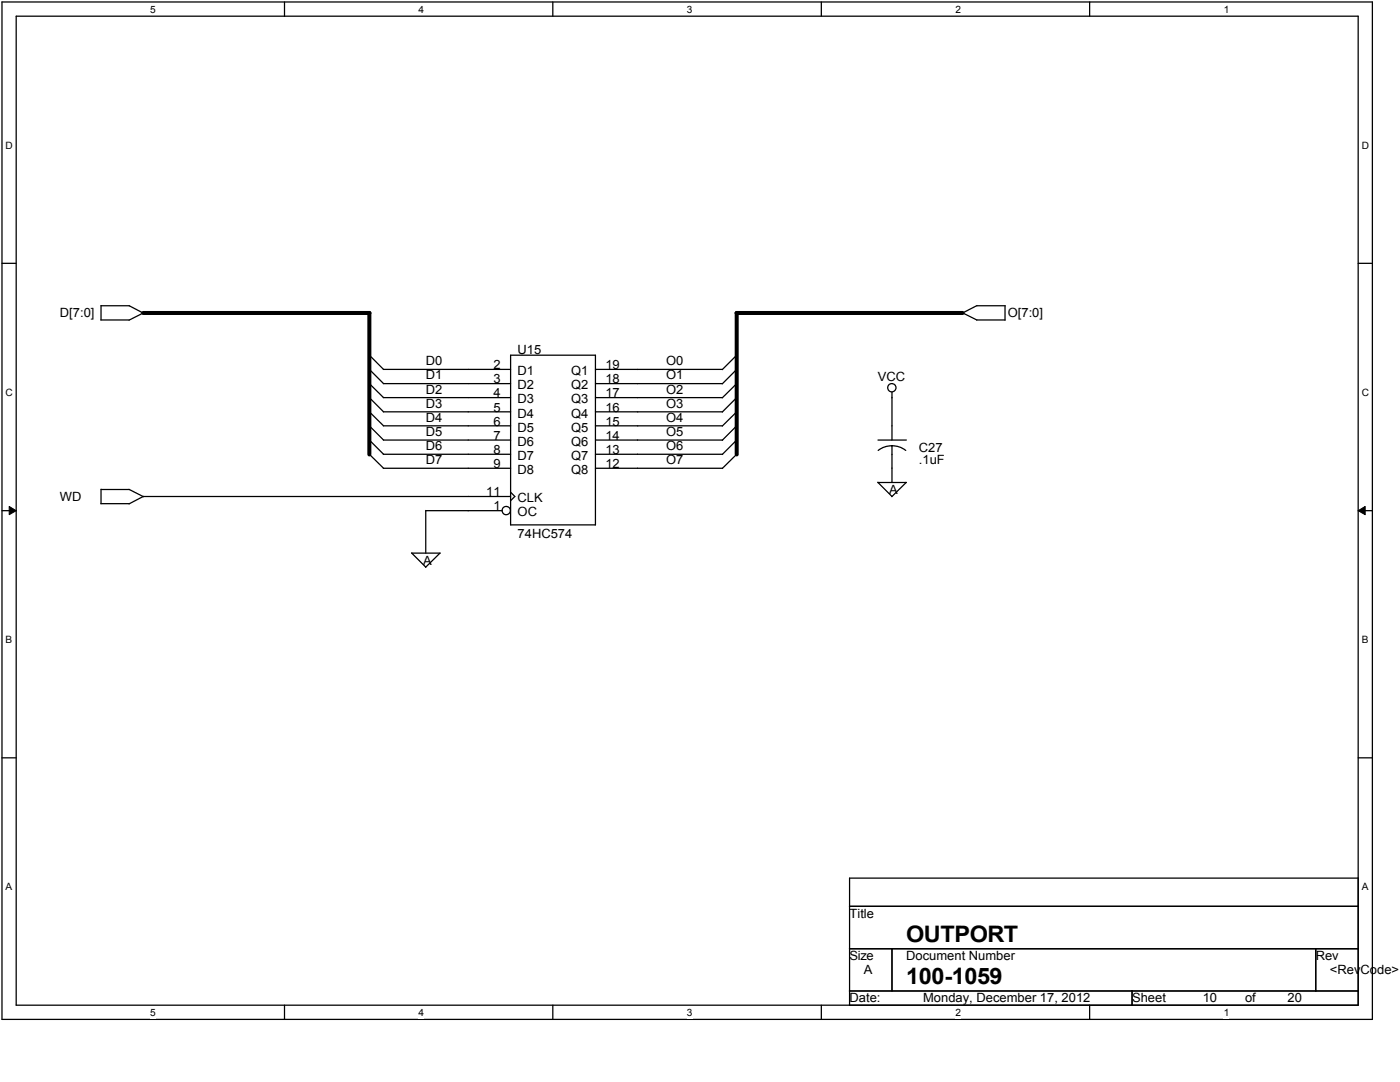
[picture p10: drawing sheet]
<svg xmlns="http://www.w3.org/2000/svg" width="279mm" height="216mm" viewBox="0 0 279 216" stroke-linecap="round" stroke-linejoin="round" font-family="sans-serif">
<path d="M.4 .4h273.5v203h-273.5zM3.2 3.2h267.9v197.4h-267.9z" fill="none" stroke="#000" stroke-width=".25"/>
<g fill="#fff">
<path d="M30 .7h1.1v2.3h-1.1z"/>
<path d="M30 200.9h1.1v2.3h-1.1z"/>
</g>
<path d="M56.8 .4v2.8M56.8 200.6v2.8" fill="none" stroke="#000" stroke-width=".25"/>
<g fill="#fff">
<path d="M83.5 .7h1.1v2.3h-1.1z"/>
<path d="M83.5 200.9h1.1v2.3h-1.1z"/>
</g>
<path d="M110.3 .4v2.8M110.3 200.6v2.8" fill="none" stroke="#000" stroke-width=".25"/>
<g fill="#fff">
<path d="M137.1 .7h1.1v2.3h-1.1z"/>
<path d="M137.1 200.9h1.1v2.3h-1.1z"/>
</g>
<path d="M163.9 .4v2.8M163.9 200.6v2.8" fill="none" stroke="#000" stroke-width=".25"/>
<g fill="#fff">
<path d="M190.7 .7h1.1v2.3h-1.1z"/>
<path d="M190.7 200.9h1.1v2.3h-1.1z"/>
</g>
<path d="M217.5 .4v2.8M217.5 200.6v2.8" fill="none" stroke="#000" stroke-width=".25"/>
<g fill="#fff">
<path d="M244.2 .7h1.1v2.3h-1.1z"/>
<path d="M244.2 200.9h1.1v2.3h-1.1z"/>
<path d="M1.1 27.9h1.5v2.2h-1.5z"/>
<path d="M271.8 27.9h1.4v2.2h-1.4z"/>
<path d="M1.1 77.2h1.5v2.2h-1.5z"/>
<path d="M271.8 77.2h1.4v2.2h-1.4z"/>
</g>
<path d="M.4 52.5h2.8M271.1 52.5h2.8" fill="none" stroke="#000" stroke-width=".25"/>
<g fill="#fff">
<path d="M1.1 126.5h1.3v2.3h-1.3z"/>
<path d="M271.8 126.5h1.3v2.3h-1.3z"/>
</g>
<path d="M.4 101.9h2.8M271.1 101.9h2.8" fill="none" stroke="#000" stroke-width=".25"/>
<path d="M1.8 101.1l1.4 .8-1.4 .8zM271.1 101.9l1.3-.8v1.6z" fill="#000"/>
<path d="M1.8 101.1l1.4 .8-1.4 .8zM271.1 101.9l1.3-.8v1.6z" fill="none" stroke="#000" stroke-width=".2"/>
<g fill="#fff">
<path d="M1.1 175.9h1.3v2.2h-1.3z"/>
<path d="M271.8 175.9h1.3v2.2h-1.3z"/>
</g>
<g fill="none" stroke="#000" stroke-width=".25">
<path d="M20.1 63.8h5.7M20.2 61h5.6M20.2 61v2.8M25.8 61l2.8 1.5M28.6 62.5l-2.8 1.4M73.7 70.8l2.8 2.9M73.7 73.7l2.8 2.8M73.7 76.5l2.8 2.8M73.7 79.3l2.8 2.9M76.5 73.7h25.4M76.5 76.5h25.4M76.5 79.3h25.4"/>
<path d="M101.9 70.9h16.9v33.8h-16.9zM118.8 73.7h25.4M118.8 76.5h25.4M118.8 79.3h25.4M147 70.9l-2.9 2.9M147 73.7l-2.9 2.9M147 76.5l-2.9 2.9M147 79.3l-2.9 2.9M178 78.2v9.6M192.1 62.4l2.8 1.4M194.9 63.8h5.7M194.9 61h5.7"/>
<path d="M195 61l-2.9 1.5M200.6 61v2.9M20.2 97.6v2.9M20.2 97.7h5.6M25.8 97.7l2.8 1.4M28.5 99.1h73.4M28.6 99.1l-2.8 1.4M73.7 82.1l2.8 2.9M73.7 84.9l2.8 2.9M73.7 87.8l2.8 2.8M73.7 90.6l2.8 2.8M76.5 82.2h25.4"/>
<path d="M76.5 85h25.4M76.5 87.8h25.4M76.5 90.6h25.4M76.5 93.4h25.4M101.9 98.2l.8 .9-.8 .8M118.8 82.2h25.4M118.8 85h25.4M118.8 87.8h25.4M118.8 90.6h25.4M118.8 93.4h25.4M147 82.2l-2.9 2.8M147 85l-2.9 2.8"/>
<path d="M147 87.8l-2.9 2.9M147 90.6l-2.9 2.9M175.2 96.2l2.8 2.9M175.2 96.3h5.7M175.2 87.8h5.7M178 88.9l1.5 .3 1.3 .7M178 88.9l-1.4 .3-1.3 .7M178 88.9v7.4M180.8 96.3l-2.8 2.8M20.1 100.5h5.7M82.1 110.3l2.9 2.9M82.2 110.4h5.6"/>
<path d="M87.8 110.4l-2.9 2.8M100.2 101.9h-15.2v8.5M.4 151.2h2.8M271.1 151.2h2.8M169.5 175.2h101.6v25.4h-101.6zM169.5 180.8h101.6M169.5 189.3h101.6M169.5 197.7h101.6M178 189.3v8.4M225.9 197.7v2.9M262.6 189.3v8.4"/>
<circle cx="178" cy="77.4" r=".83"/>
<circle cx="101" cy="101.9" r=".83"/>
</g>
<path d="M28.6 62.5h45.2M73.7 62.5v28.2M147 62.5h45.1M147 62.5v28.2" fill="none" stroke="#000" stroke-width=".8"/>
<g font-size="4.5">
<text x="180.8" y="187.9">OUTPORT</text>
<text x="180.8" y="196.3">100-1059</text>
</g>
<g font-size="2.5">
<text x="12" y="63.3">D[7:0]</text>
<text x="201.1" y="63.3">O[7:0]</text>
<text x="103.3" y="70.6">U15</text>
<text x="85" y="75.7">D1</text>
<text x="85" y="72.9">D0</text>
<text x="98.5" y="73.7">2</text>
<text x="98.5" y="76.5">3</text>
<text x="103.3" y="74.9">D1</text>
<text x="103.3" y="77.7">D2</text>
<text x="114" y="74.9">Q1</text>
<text x="114" y="77.7">Q2</text>
<text x="120.8" y="73.7">19</text>
<text x="120.8" y="76.5">18</text>
<text x="132.9" y="72.9">O0</text>
<text x="132.9" y="75.7">O1</text>
<text x="175.2" y="76">VCC</text>
<text x="85" y="78.5">D2</text>
<text x="85" y="81.4">D3</text>
<text x="98.5" y="79.3">4</text>
<text x="98.5" y="82.1">5</text>
<text x="103.3" y="80.5">D3</text>
<text x="103.3" y="83.3">D4</text>
<text x="114" y="80.5">Q3</text>
<text x="114" y="83.3">Q4</text>
<text x="120.8" y="79.3">17</text>
<text x="120.8" y="82.1">16</text>
<text x="132.9" y="78.5">O2</text>
<text x="132.9" y="81.4">O3</text>
<text x="85" y="84.2">D4</text>
<text x="85" y="87">D5</text>
<text x="85" y="89.8">D6</text>
<text x="98.5" y="84.9">6</text>
<text x="98.5" y="87.8">7</text>
<text x="103.3" y="86.1">D5</text>
<text x="103.3" y="88.9">D6</text>
<text x="114" y="86.1">Q5</text>
<text x="114" y="88.9">Q6</text>
<text x="120.8" y="84.9">15</text>
<text x="120.8" y="87.8">14</text>
<text x="132.9" y="84.2">O4</text>
<text x="132.9" y="87">O5</text>
<text x="132.9" y="89.8">O6</text>
<text x="85" y="92.6">D7</text>
<text x="98.5" y="90.6">8</text>
<text x="98.5" y="93.4">9</text>
<text x="103.3" y="91.8">D7</text>
<text x="103.3" y="94.6">D8</text>
<text x="114" y="91.8">Q7</text>
<text x="114" y="94.6">Q8</text>
<text x="120.8" y="90.6">13</text>
<text x="120.8" y="93.4">12</text>
<text x="132.9" y="92.6">O7</text>
<text x="183.4" y="90.1">C27</text>
<text x="183.4" y="92.6">.1uF</text>
<text x="12" y="100">WD</text>
<text x="97" y="99">11</text>
<text x="98.5" y="101.9">1</text>
<text x="103.3" y="100.2">CLK</text>
<text x="177.5" y="98.6">A</text>
<text x="103.3" y="107.3">74HC574</text>
<text x="103.3" y="103">OC</text>
<text x="84.4" y="112.7">A</text>
<text x="169.5" y="183.1">Title</text>
<text x="169.5" y="191.6">Size</text>
<text x="180.8" y="191.6">Document Number</text>
<text x="262.6" y="191.6">Rev</text>
<text x="172.4" y="194.4">A</text>
<text x="265.4" y="194.4">&lt;RevCode&gt;</text>
<text x="169.5" y="200">Date:</text>
<text x="184.2" y="200">Monday, December 17, 2012</text>
<text x="225.9" y="200">Sheet</text>
<text x="240" y="200">10</text>
<text x="248.5" y="200">of</text>
<text x="257" y="200">20</text>
</g>
<g font-size="2">
<text x="30" y="2.6">5</text>
<text x="83.5" y="2.6">4</text>
<text x="137.1" y="2.6">3</text>
<text x="190.7" y="2.6">2</text>
<text x="244.2" y="2.6">1</text>
<text x="1.1" y="29.7">D</text>
<text x="271.8" y="29.7">D</text>
<text x="1.1" y="79">C</text>
<text x="271.8" y="79">C</text>
<text x="1.1" y="128.4">B</text>
<text x="271.8" y="128.4">B</text>
<text x="1.1" y="177.7">A</text>
<text x="271.8" y="177.7">A</text>
<text x="30" y="202.7">5</text>
<text x="83.5" y="202.7">4</text>
<text x="137.1" y="202.7">3</text>
<text x="190.7" y="202.7">2</text>
<text x="244.2" y="202.7">1</text>
</g>
</svg>
